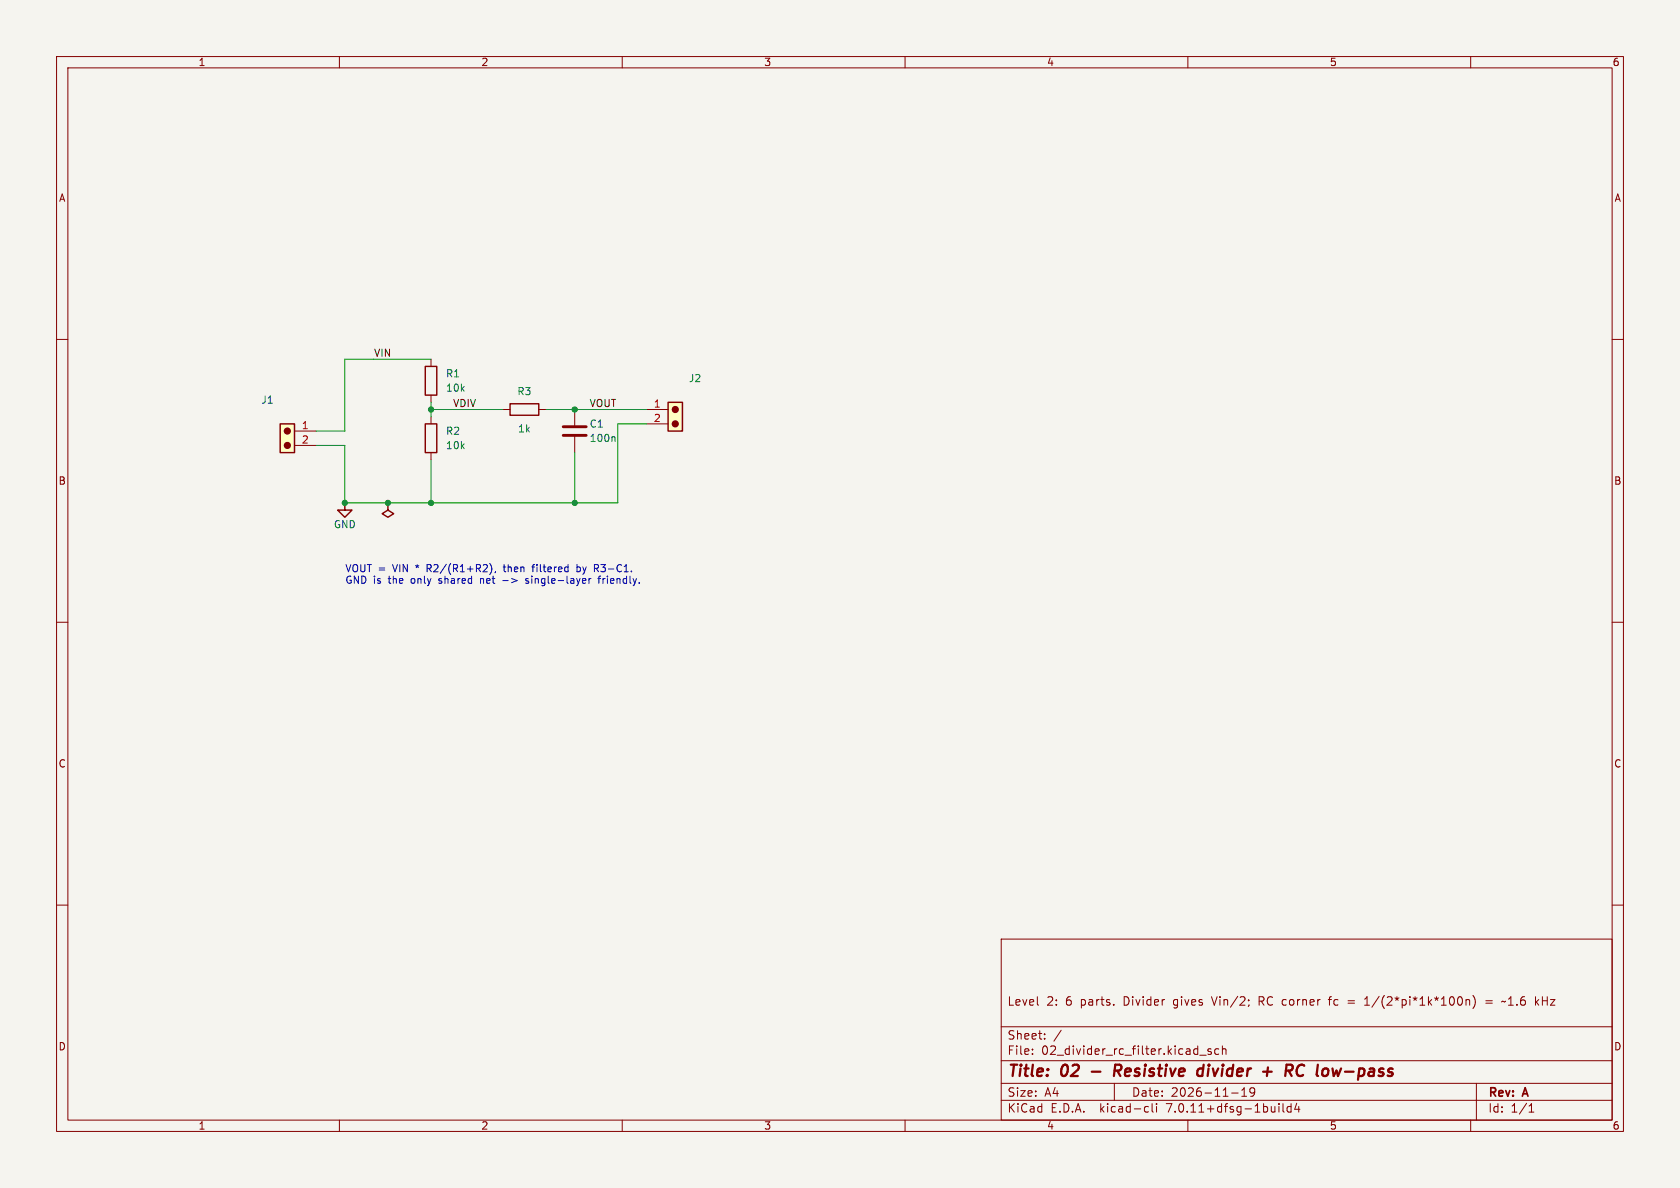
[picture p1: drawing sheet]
<svg xmlns="http://www.w3.org/2000/svg" width="297mm" height="210mm" viewBox="0 0 297 210" stroke-linecap="round" stroke-linejoin="round" font-family="sans-serif">
<path d="M0 0h297v210h-297z" fill="#f5f4ef" stroke="#f5f4ef" stroke-width=".18"/>
<g fill="none" stroke="#840000" stroke-width=".18">
<path d="M10 10h277v190h-277zM12 12h273v186h-273zM60 10v2M110 10v2M160 10v2M210 10v2M260 10v2M10 60h2M285 60h2M52.1 76.2h3.8M52.1 78.7h3.8M76.2 63.5v1.3"/>
<path d="M76.2 69.9v1.2M76.2 73.7v1.2M88.9 72.4h1.3M95.2 72.4h1.3M101.6 72.4v3M101.6 77v3M114.3 72.4h3.8M114.3 74.9h3.8M76.2 80v1.3M10 110h2M285 110h2M10 160h2"/>
<path d="M285 160h2M177 166h108v32h-108zM183.5 177.6l.1 .1M214.2 176.2l.5 1.5M220.7 176.8v.1M220.8 177.6l-.1 .2M222.6 177h.6M223.2 176.2h-.6v1.5M234.8 176.7h.6M235.4 176.2l-.4 .2v1.3M238.3 176.9h1.2M238.3 177.3h1.2"/>
<path d="M241.2 177.7h.9M241.2 176.6l.5-.4v1.5M258.3 176.3l.2 .5-.2 .8M259.2 176.8l.2-.1 .3 .1 .1 .9M259.2 176.7v1M260.4 176a1.72 1.72 0 0 1 0 2.3M262.7 176.9h1.1M262.7 177.3h1.1M266.2 177l-.2 .1M60 198v2M110 198v2M160 198v2"/>
<path d="M177 194.5h108M177 191.5h108M177 187.5h108M177 181.5h108M182.5 186.3v.1M182.5 185.5v.1M184.7 183.6v.1M184.7 182.8v.1M187.6 182.1l-1.3 2M197 191.5v3M202.6 195.6l.4 .1M203 196.5l-.4 .1"/>
<path d="M203.7 195.1v1.3l.2 .2M204.5 195.1v.1M204.5 195.6v1M210 198v2M212.1 186.5h1.1M214.1 185.5l-.4-.1-.2 .2 .1 .2 .5 .2v.3h-.6M215.5 185.5l-.5-.1-.3 .3v.4l.2 .2h.6M216.1 185.5l.2-.1 .4 .1v.9M216.1 184.9v1.5M217.7 193.2h1.2M219.5 193.8h.9M219.5 192.7l.5-.4v1.5"/>
<path d="M221.8 192.9l-.3 .3h-.3l-.2-.3 .1-.5 .4-.1 .2 .1a.99 .99 0 0 1-.3 1.4h-.3M226.1 195.1v.1M226.1 195.6v1M226.8 195.1v1.3l.2 .2M228.2 195.7l-.4-.1-.3 .3v.4l.2 .2h.5M228.2 195.1v1.5M229.2 195l-.3 1.1h.9M229.6 195.6v1M260 198v2M261 191.5v6.5M270.3 196.6h.9M270.3 195.5l.4-.4v1.5"/>
</g>
<path d="M193 189.4h1.5M197.5 189.3l.6 .9M197.9 188.2h-.7l-.3 2M198 189.2l-1 .1M211.8 190.1l.2 .1 .6-.1M212.7 189a.66 .66 0 0 0-.9 .1M212.8 188.2l-.3 2M223.3 189.4h1.5M228.6 188.6l-.4-.4h-.7l-.3 2M230.6 188.4a.88 .88 0 0 0-1 0 .88 .88 0 0 0-.4 1 .69 .69 0 0 0 .3 .7 .69 .69 0 0 0 .9-.1M237.1 188.9l-.6 1.3-.2-.9" fill="none" stroke="#840000" stroke-width=".4"/>
<path d="M99.6 77h4M99.6 75.4h4" fill="none" stroke="#840000" stroke-width=".51"/>
<path d="M108.5 77.2l.2 .2v.6" fill="none" stroke="#006464" stroke-width=".18"/>
<path d="M49.5 74.9h2.6v5.1h-2.6zM75.2 64.8h2v5.1h-2zM75.2 74.9h2v5.1h-2zM90.2 71.4h5v2h-5zM118.1 71.1h2.5v5.1h-2.5zM61 88.9v1.3h1.2l-1.2 1.2-1.3-1.2h1.3M68.6 88.9v1.3l1 .6-1 .6-1-.6 1-.6" fill="none" stroke="#840000" stroke-width=".25"/>
<g fill="#ffffc2" stroke="#ffffc2" stroke-width=".18">
<path d="M49.5 74.9h2.6v5.1h-2.6z"/>
<path d="M118.1 71.1h2.5v5.1h-2.5z"/>
</g>
<g fill="#840000" stroke="#840000" stroke-width=".25">
<circle cx="50.8" cy="78.7" r=".51"/>
<circle cx="50.8" cy="76.2" r=".51"/>
<circle cx="119.4" cy="74.9" r=".51"/>
<circle cx="119.4" cy="72.4" r=".51"/>
</g>
<g fill="none" stroke="#0000c2" stroke-width=".18">
<path d="M86.6 99.6a1.46 1.46 0 0 1 0 2M89.1 99.8l.1 1.2M94.5 99.8l-.3 .2v1.1M102 99.8v1.3M105.1 99.8h.5l.2 .2-.1 .4-.6 .1M84.9 102.3v.8M87.6 101l-.1 .3M88.9 102.6h.9M88.9 100.2h.5M93.4 102.3h-.3l-.2 .2 .6 .4M93.5 102.9l-.2 .2h-.4M94 100.2h.5"/>
<path d="M102 100.3l.4-.1 .1 .1M102.5 101l-.1 .1-.4-.1M104.1 102.3v.8M104.2 102.4l-.1 .1M105.4 100.5l.4 .6M105.7 102.3h.5M105.9 102v1.1"/>
</g>
<path d="M76.2 71.1v2.6M76.2 72.4h12.7M76.2 63.5h-15.2v12.7h-5.1M96.5 72.4h17.8M114.3 74.9h-5.1v14h-48.2v-10.2h-5.1M76.2 81.3v7.6M101.6 80v8.9" fill="none" stroke="#009600" stroke-width=".18"/>
<g fill="#009600" stroke="#009600" stroke-width=".18">
<circle cx="76.2" cy="72.4" r=".46"/>
<circle cx="61" cy="88.9" r=".46"/>
<circle cx="76.2" cy="88.9" r=".46"/>
<circle cx="68.6" cy="88.9" r=".46"/>
<circle cx="101.6" cy="88.9" r=".46"/>
<circle cx="101.6" cy="72.4" r=".46"/>
</g>
<g font-size="2.8" fill="#840000">
<text x="178" y="190.9">Title:</text>
<text x="187.7" y="190.9">02</text>
<text x="198.6" y="190.9">Resistive</text>
<text x="214.2" y="190.9">divider</text>
<text x="226.5" y="190.9">+</text>
<text x="231.3" y="190.9">RC</text>
<text x="237.6" y="190.9">low-pass</text>
</g>
<g font-size="2.1" fill="#840000">
<text x="178" y="178">Level</text>
<text x="185" y="178">2:</text>
<text x="188.5" y="178">6</text>
<text x="191.2" y="178">parts.</text>
<text x="198.9" y="178">Divider</text>
<text x="207.9" y="178">gives</text>
<text x="214.9" y="178">Vin/2;</text>
<text x="223.2" y="178">RC corner</text>
<text x="236" y="178">fc</text>
<text x="242.6" y="178">1/(2*pi*1k*100n)</text>
<text x="264.1" y="178">=</text>
<text x="267.3" y="178">~1.6</text>
<text x="273.2" y="178">kHz</text>
<text x="178" y="184">Sheet:</text>
<text x="178" y="186.7">File:</text>
<text x="184.1" y="186.7">02_divider_rc_filter.kicad_sch</text>
<text x="178" y="196.9">KiCad</text>
<text x="178" y="194.1">Size:</text>
<text x="184.7" y="194.1">A4</text>
<text x="185.7" y="196.9">E.D.A.</text>
<text x="194.6" y="196.9">kicad-cli</text>
<text x="200" y="194.1">Date:</text>
<text x="206.5" y="196.9">7.0.11+dfsg-1build4</text>
<text x="207" y="194.1">2026-11-19</text>
<text x="263" y="194.3">Rev:</text>
<text x="263" y="196.9">Id:</text>
<text x="267.1" y="196.9">1/1</text>
<text x="269.4" y="194.3">A</text>
</g>
<g font-size="1.8" fill="#840000">
<text x="35" y="11.9">1</text>
<text x="85" y="11.9">2</text>
<text x="135" y="11.9">3</text>
<text x="185" y="11.9">4</text>
<text x="235" y="11.9">5</text>
<text x="285" y="11.9">6</text>
<text x="10.3" y="35.9">A</text>
<text x="285.3" y="35.9">A</text>
<text x="10.3" y="85.9">B</text>
<text x="285.3" y="85.9">B</text>
<text x="10.3" y="135.9">C</text>
<text x="285.3" y="135.9">C</text>
<text x="10.3" y="185.9">D</text>
<text x="285.3" y="185.9">D</text>
<text x="35" y="199.9">1</text>
<text x="85" y="199.9">2</text>
<text x="135" y="199.9">3</text>
<text x="185" y="199.9">4</text>
<text x="235" y="199.9">5</text>
<text x="285" y="199.9">6</text>
</g>
<g font-size="1.8" fill="#0f0f0f">
<text x="66" y="63.2">VIN</text>
<text x="80" y="72">VDIV</text>
<text x="104.1" y="72">VOUT</text>
</g>
<g font-size="1.8" fill="#006464">
<text x="46.1" y="71.6">J1</text>
<text x="78.7" y="66.9">R1</text>
<text x="78.7" y="69.4">10k</text>
<text x="91.4" y="70.1">R3</text>
<text x="121.7" y="67.8">J2</text>
<text x="78.7" y="77.1">R2</text>
<text x="91.5" y="76.7">1k</text>
<text x="104.1" y="75.8">C1</text>
<text x="78.7" y="79.6">10k</text>
<text x="104.1" y="78.3">100n</text>
<text x="58.9" y="93.6">GND</text>
</g>
<g font-size="1.8" fill="#a90000">
<text x="53.3" y="75.9">1</text>
<text x="115.5" y="72.1">1</text>
<text x="115.5" y="74.7">2</text>
<text x="53.3" y="78.5">2</text>
</g>
<g font-size="1.8" fill="#0000c2">
<text x="61" y="101.5">VOUT =</text>
<text x="69.6" y="101.5">VIN</text>
<text x="73.8" y="101.5">*</text>
<text x="75.9" y="101.5">R2/(R1+R2),</text>
<text x="89.7" y="101.5">then</text>
<text x="95" y="101.5">filtered</text>
<text x="103" y="101.5">by</text>
<text x="106.3" y="101.5">R3-C1.</text>
<text x="61" y="103.5">GND is</text>
<text x="68.8" y="103.5">the</text>
<text x="72.9" y="103.5">only</text>
<text x="78" y="103.5">shared</text>
<text x="85.6" y="103.5">net</text>
<text x="89.7" y="103.5">-&gt;</text>
<text x="94" y="103.5">single-layer</text>
<text x="107.1" y="103.5">friendly.</text>
</g>
</svg>
